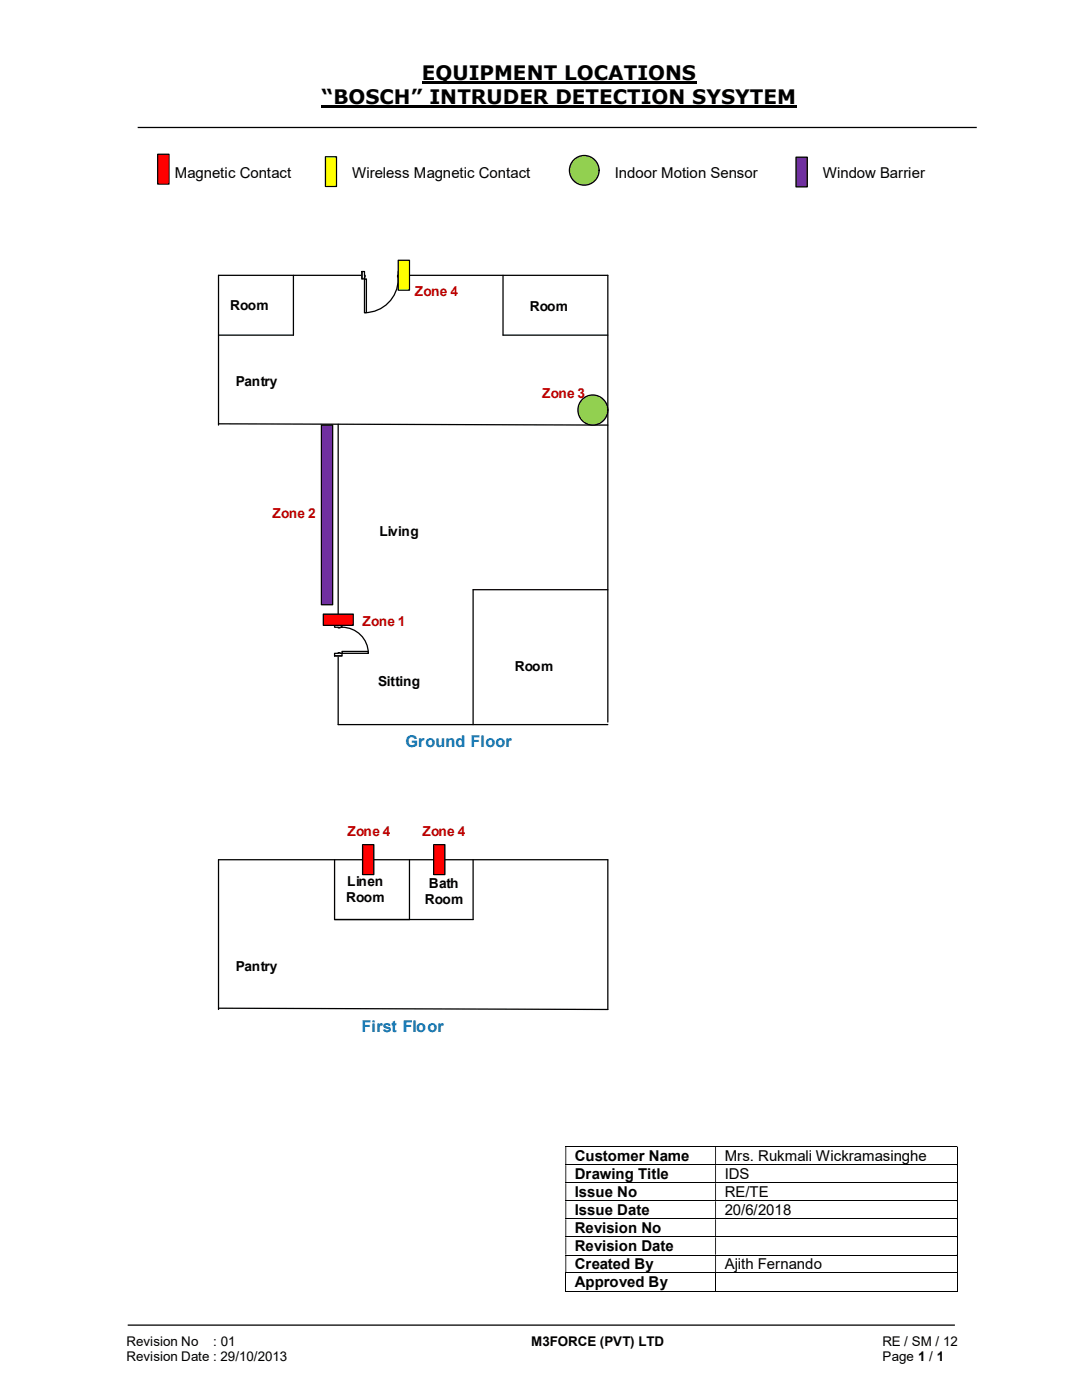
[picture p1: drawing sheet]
<svg xmlns="http://www.w3.org/2000/svg" width="216mm" height="279mm" viewBox="0 0 216 279" stroke-linecap="round" stroke-linejoin="round" font-family="sans-serif">
<path d="M84.2 16.4h54.8M64.2 21.3h94.8" fill="none" stroke="#000" stroke-width=".42"/>
<path d="M27.5 25.4h167.4M25.5 264.5h165" fill="none" stroke="#000" stroke-width=".25"/>
<path d="M31.5 30.8h2.2v5.9h-2.2z" fill-rule="evenodd" fill="#f00"/>
<path d="M31.5 30.8h2.2v5.9h-2.2z" fill="none" stroke="#000" stroke-width=".24"/>
<g fill="none" stroke="#000" stroke-width=".2">
<path d="M112.8 228.8h78.1M112.8 232.5h78.1M112.8 236.1h78.1M112.8 239.6h78.1M191 228.9v3.5M191 232.5v3.5M191 236.1v3.5M191 239.7v3.5M112.8 243.2h78.1M112.8 246.8h78.1M112.8 250.5h78.1M112.8 254h78.1"/>
<path d="M112.8 257.7h29.9M112.9 254.1v3.7M142.8 254.1v3.7M142.9 257.7h48M191 243.3v3.5M191 246.9v3.5M191 250.5v3.5M191 254.1v3.7"/>
</g>
<g fill="#000">
<path d="M190.9 228.7h.2v.2h-.2zM112.8 228.9h.2v3.5h-.2zM142.7 228.9h.2v3.5h-.2z" fill-rule="evenodd"/>
<path d="M190.9 232.4h.2v.1h-.2zM112.8 232.5h.2v3.5h-.2zM142.7 232.5h.2v3.5h-.2z" fill-rule="evenodd"/>
<path d="M190.9 236h.2v.1h-.2zM112.8 236.1h.2v3.5h-.2zM142.7 236.1h.2v3.5h-.2z" fill-rule="evenodd"/>
<path d="M190.9 239.6h.2v.1h-.2zM112.8 239.7h.2v3.5h-.2zM142.7 239.7h.2v3.5h-.2z" fill-rule="evenodd"/>
<path d="M190.9 243.2h.2v.1h-.2zM112.8 243.3h.2v3.5h-.2zM142.7 243.3h.2v3.5h-.2z" fill-rule="evenodd"/>
<path d="M190.9 246.8h.2v.1h-.2zM112.8 246.9h.2v3.5h-.2zM142.7 246.9h.2v3.5h-.2z" fill-rule="evenodd"/>
<path d="M190.9 250.4h.2v.1h-.2zM112.8 250.5h.2v3.5h-.2zM142.7 250.5h.2v3.5h-.2z" fill-rule="evenodd"/>
</g>
<path d="M190.9 254h.2v.1h-.2zM190.9 257.6h.2v.2h-.2z" fill="#000"/>
<path d="M158.8 31.4h2.3v5.9h-2.3z" fill="#7030a0"/>
<path d="M158.8 31.4h2.3v5.9h-2.3z" fill="none" stroke="#000" stroke-width=".25"/>
<circle cx="116.6" cy="34" r="2.97" fill="#92d050"/>
<circle cx="116.6" cy="34" r="2.97" fill="none" stroke="#000" stroke-width=".25"/>
<path d="M64.9 31.3h2.2v5.9h-2.2z" fill="#ff0"/>
<path d="M64.9 31.3h2.2v5.9h-2.2zM100.4 54.9v12h20.9" fill="none" stroke="#000" stroke-width=".25"/>
<path d="M64.1 84.8h2.3v35.9h-2.3z" fill="#7030a0"/>
<path d="M58.5 54.9v12M43.6 84.6l77.7 .2M43.6 84.8v-29.9h77.7v89.2M64.1 84.8h2.3v35.9h-2.3zM67.5 84.7v59.9h53.8M121.3 117.7h-26.9v26.9M121.3 171.6v29.9" fill="none" stroke="#000" stroke-width=".25"/>
<path d="M72.2 54.1h7.8v1.6h-7.8z" fill="#fff"/>
<path d="M72.2 54.1h7.8v1.6h-7.8z" fill="none" stroke="#fff" stroke-width=".25"/>
<path d="M72.2 54.2v1.5h.5v-1.5zM79.5 54.2h.5v1.5h-.5z" fill-rule="evenodd" fill="#fff"/>
<path d="M72.7 54.9v-.7h-.5v1.5h.5v-.4M79.5 54.9v-.7h.5v1.5h-.5v-.4" fill="none" stroke="#000" stroke-width=".25"/>
<path d="M72.7 54.9v.4h.2v-.4zM79.3 54.9h.2v.4h-.2z" fill-rule="evenodd" fill="#fff"/>
<path d="M72.2 54.2v1.5M72.7 54.9h.2v.4h-.2M79.5 54.9h-.2v.4h.2M79.5 55.7a6.7 6.7 0 0 1-6.8 6.7M80 54.2v1.5" fill="none" stroke="#000" stroke-width=".25"/>
<path d="M72.7 55.7h.4v6.7h-.4z" fill-rule="evenodd" fill="#fff"/>
<path d="M72.7 55.7h.4v6.7h-.4zM43.6 66.9h14.9" fill="none" stroke="#000" stroke-width=".25"/>
<path d="M66.7 124.7h1.6v6.2h-1.6z" fill-rule="evenodd" fill="#fff"/>
<path d="M66.7 124.7h1.6v6.2h-1.6z" fill="none" stroke="#fff" stroke-width=".25"/>
<path d="M66.8 130.4v.5h1.4v-.5zM66.8 124.7h1.4v.5h-1.4z" fill-rule="evenodd" fill="#fff"/>
<path d="M67.5 130.4h-.7v.5h1.4v-.5h-.3M67.5 125.2h-.7v-.5h1.4v.5h-.3" fill="none" stroke="#000" stroke-width=".25"/>
<path d="M67.5 130.3v.1h.4v-.1zM67.5 125.2h.4v.1h-.4z" fill-rule="evenodd" fill="#fff"/>
<path d="M66.8 130.9h1.4M66.8 124.7h1.4M67.5 130.4v-.1h.4v.1M67.5 125.2v.1h.4v-.1M68.2 125.2a5.2 5.2 0 0 1 5.3 5.2" fill="none" stroke="#000" stroke-width=".25"/>
<path d="M68.2 130h5.3v.4h-5.3z" fill="#fff"/>
<path d="M68.2 130h5.3v.4h-5.3z" fill="none" stroke="#000" stroke-width=".25"/>
<path d="M64.5 122.6h6v2.2h-6z" fill-rule="evenodd" fill="#f00"/>
<path d="M64.5 122.6h6v2.2h-6z" fill="none" stroke="#000" stroke-width=".25"/>
<path d="M79.5 51.9h2.2v6h-2.2z" fill="#ff0"/>
<path d="M79.5 51.9h2.2v6h-2.2z" fill="none" stroke="#000" stroke-width=".25"/>
<circle cx="118.3" cy="81.8" r="3" fill="#92d050"/>
<g fill="none" stroke="#000" stroke-width=".25">
<path d="M66.8 171.6v11.9h27.6v-11.9M81.7 171.6v11.9M121.3 171.6h-77.7v29.9M43.6 201.2l77.7 .3"/>
<circle cx="118.3" cy="81.8" r="3"/>
</g>
<path d="M86.5 168.6h2.3v5.9h-2.3z" fill="#f00"/>
<path d="M86.5 168.6h2.3v5.9h-2.3z" fill="none" stroke="#000" stroke-width=".25"/>
<path d="M72.3 168.6h2.3v5.9h-2.3z" fill="#f00"/>
<path d="M72.3 168.6h2.3v5.9h-2.3z" fill="none" stroke="#000" stroke-width=".25"/>
<g font-size="4">
<text x="84.2" y="16">EQUIPMENT LOCATIONS</text>
<text x="64.2" y="20.8">“BOSCH” INTRUDER DETECTION SYSYTEM</text>
</g>
<g font-size="3.2" fill="#0070c0">
<text x="80.9" y="149">Ground Floor</text>
<text x="72.1" y="205.9">First Floor</text>
</g>
<g font-size="3">
<text x="34.9" y="35.5">Magnetic Contact</text>
<text x="70.3" y="35.5">Wireless Magnetic Contact</text>
<text x="122.7" y="35.5">Indoor Motion Sensor</text>
<text x="164.2" y="35.5">Window Barrier</text>
<text x="114.7" y="231.6">Customer Name</text>
<text x="144.6" y="231.6">Mrs. Rukmali Wickramasinghe</text>
<text x="114.7" y="235.3">Drawing Title</text>
<text x="114.7" y="238.8">Issue No</text>
<text x="144.6" y="235.3">IDS</text>
<text x="144.6" y="238.8">RE/TE</text>
<text x="114.7" y="242.5">Issue Date</text>
<text x="144.6" y="242.5">20/6/2018</text>
<text x="114.7" y="246.1">Revision No</text>
<text x="114.7" y="249.7">Revision Date</text>
<text x="114.7" y="253.3">Created By</text>
<text x="114.7" y="256.9">Approved By</text>
<text x="144.6" y="253.3">Ajith Fernando</text>
</g>
<g font-size="2.7" fill="#c00000">
<text x="82.8" y="59.1">Zone 4</text>
<text x="108.2" y="79.4">Zone 3</text>
<text x="54.4" y="103.3">Zone 2</text>
<text x="72.3" y="124.9">Zone 1</text>
<text x="69.3" y="166.8">Zone 4</text>
<text x="84.3" y="166.8">Zone 4</text>
</g>
<g font-size="2.7">
<text x="45.9" y="61.8">Room</text>
<text x="105.7" y="62.1">Room</text>
<text x="47.1" y="77.1">Pantry</text>
<text x="75.7" y="107">Living</text>
<text x="75.4" y="136.9">Sitting</text>
<text x="102.7" y="133.9">Room</text>
<text x="69.3" y="176.9">Linen</text>
<text x="85.6" y="177.2">Bath</text>
<text x="69.1" y="180">Room</text>
<text x="84.8" y="180.4">Room</text>
<text x="47.1" y="193.7">Pantry</text>
<text x="25.2" y="268.7">Revision No</text>
<text x="42.6" y="268.7">: 01</text>
<text x="106" y="268.7">M3FORCE (PVT) LTD</text>
<text x="176.1" y="268.7">RE / SM / 12</text>
<text x="25.2" y="271.7">Revision Date : 29/10/2013</text>
<text x="176.1" y="271.7">Page 1 / 1</text>
</g>
</svg>
